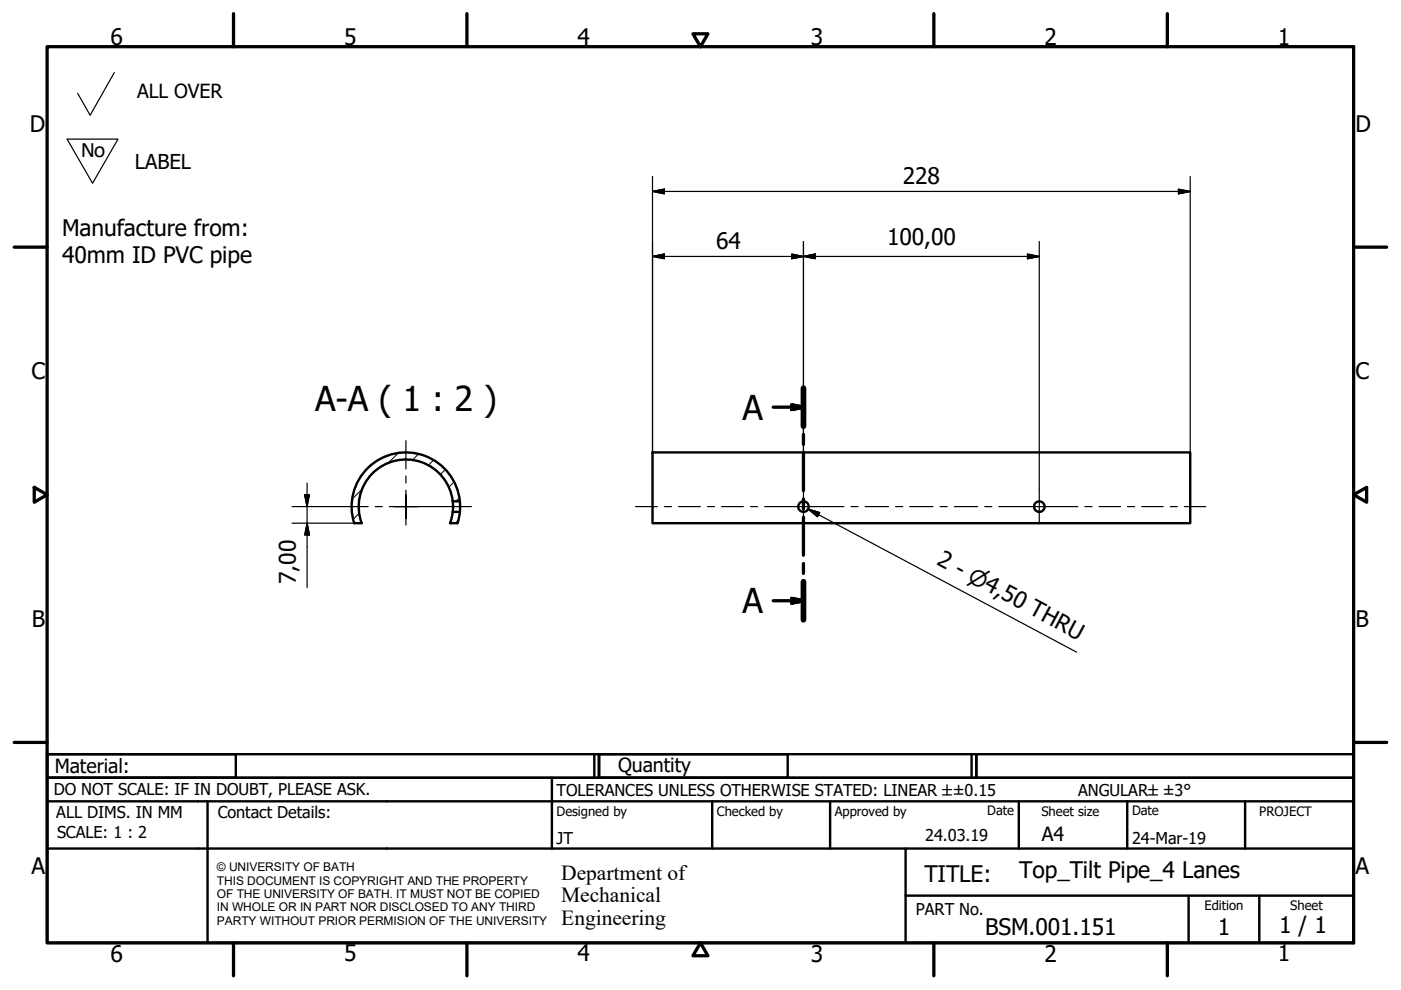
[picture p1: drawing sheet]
<svg xmlns="http://www.w3.org/2000/svg" width="297mm" height="210mm" viewBox="0 0 297 210" stroke-linecap="round" stroke-linejoin="round" font-family="sans-serif">
<!-- layer: Hatch (ISO) -->
<path d="M84.4 96.1l-2.1 2.1M88.7 96.3l-1.3 1.3M91.9 97.6l-1.1 1.1M94.4 99.6l-1.1 1M76.2 108.8l-1.3 1.3M76.8 103.7l-2.1 2.1M96.3 102.2l-1.2 1.1M97.2 110.3l-.7 .6M97.4 105.6l-.8 .7" fill="none" stroke="#000" stroke-width=".21"/>
<!-- layer: Visible (ISO) -->
<g fill="none" stroke="#000" stroke-width=".51">
<path d="M138.3 95.9h114v15h-114zM96 108.6l-.6 2.3h1.6l.5-2.3M96 106.3v2.2M96 108.5h1.5M96 106.3h1.5M97.5 106.3v2.2M97.5 106.3a11.5 11.5 0 0 0-13.8-10.1 11.5 11.5 0 0 0-8.6 14.7h1.6a10 10 0 0 1 7-13.2 10 10 0 0 1 12.3 8.6"/>
<circle cx="170.4" cy="107.4" r="1.12"/>
<circle cx="220.3" cy="107.4" r="1.12"/>
</g>
<!-- layer: Section Line (ISO) -->
<path d="M163.9 86.3h6.4M167.9 85.8l2.4 .5-2.4 .5zM170.3 82.3v8.1M170.3 92.1v2.1M170.3 96v8M170.3 105.8v2.1M170.3 109.7v8M170.3 119.5v2.1M163.9 127.4h6.4M167.9 126.9l2.4 .5-2.4 .5zM170.3 123.3v8.1" fill="none" stroke="#000" stroke-width=".7"/>
<path d="M170.3 82.3v8.1M170.3 123.3v8.1" fill="none" stroke="#000" stroke-width="1.2"/>
<path d="M167.9 86.8l2.4-.5zM167.9 85.8l2.4 .5-2.4 .5zM167.9 127.9l2.4-.5zM167.9 126.9l2.4 .5-2.4 .5z" fill="#000" stroke="#000" stroke-width=".7"/>
<!-- layer: Border (ISO) -->
<g fill="none" stroke="#000" stroke-width=".7">
<path d="M10 9.9h277v190h-277zM49.5 2.9v7M99 2.9v7M146.9 7.2h3.2l-1.6 2.7zM198 2.9v7M247.5 2.9v7M3 52.4h7M287 52.4h7M7.3 103.3l2.7 1.6-2.7 1.6zM287 104.9l2.8-1.6v3.2zM3 157.4h7M287 157.4h7"/>
<path d="M49.5 199.9v7M99 199.9v7M148.5 199.9l1.6 2.7h-3.2zM198 199.9v7M247.5 199.9v7"/>
</g>
<!-- layer: Title (ISO) -->
<g fill="none" stroke="#000" stroke-width=".51">
<path d="M10 159.9h40v5h-40zM10 159.9h117v5h-117zM126 159.9v5M127 159.9h40v5h-40zM127 159.9h80v5h-80zM206 159.9v5M207 159.9h80v5h-80zM10 169.9v-5h277v5M10 169.9h277v30h-277zM10 179.9h277M44 169.9v30M117 164.9v15"/>
<path d="M151 169.9v10M176 169.9v10M192 179.9v20M216 169.9v10M239 169.9v10M264 169.9v10M192 189.9h95M252 189.9v10M267 189.9v10"/>
</g>
<!-- layer: Sketch Geometry (ISO) -->
<path d="M24.2 15.4l-5.1 9-2.6-4.6M14.2 29.5h10.8l-5.4 9.4z" fill="none" stroke="#000" stroke-width=".25"/>
<!-- layer: Center Mark (ISO) -->
<path d="M86.1 93.4v6M72.1 107.4h6M79.5 107.4h1.5M82.5 107.4h3.6h-2.6M86.1 103.9v3.5v-2.5M86.1 109.9v-2.5v3.9M86.1 100.9v1.5M88.6 107.4h-2.5h13.8M170.3 103.8v7.3M220.3 103.8v7.3" fill="none" stroke="#000" stroke-width=".25"/>
<!-- layer: Centerline (ISO) -->
<g fill="none" stroke="#000" stroke-width=".25">
<path d="M134.7 107.4h4.7M140.9 107.4h1.5M143.9 107.4h4.6M150 107.4h1.5M153 107.4h4.6M159.1 107.4h1.5M162.1 107.4h16.8M180.4 107.4h1.5M183.4 107.4h5M189.9 107.4h1.5M192.9 107.4h4.9M199.3 107.4h1.5"/>
<path d="M202.3 107.4h5M208.8 107.4h1.5M211.8 107.4h16.7M230 107.4h1.5M233 107.4h4.6M239.1 107.4h1.5M242.1 107.4h4.5M248.1 107.4h1.5M251.1 107.4h4.6"/>
</g>
<!-- layer: Symbol (ISO) -->
<path d="M171.3 107.9l2.5 .8-.5 .9zM171.3 107.9l57 30.4" fill="none" stroke="#000" stroke-width=".25"/>
<path d="M171.3 107.9l2.5 .8zM171.3 107.9l2.5 .8-.5 .9z" fill="#000" stroke="#000" stroke-width=".25"/>
<!-- layer: Dimension (ISO) -->
<g fill="none" stroke="#000" stroke-width=".25">
<path d="M138.3 37.4v58.5M252.3 37.4v58.5M138.3 40.6l2.6-.5v1zM138.3 54.4l2.6-.5v1zM138.3 40.6h114M138.3 54.4h82M167.9 53.9l2.4 .5-2.4 .5zM170.3 54.4l2.5-.5v1zM170.3 51.2v52.6M217.8 53.9l2.5 .5-2.5 .5zM220.3 51.2v52.6M249.9 40.1l2.4 .5-2.4 .5z"/>
<path d="M61.9 110.9h13.2M61.9 107.4h10.2M64.6 104.9h1l-.5 2.5zM65.1 110.9l.5 2.5h-1zM65.1 102.4v22.2"/>
</g>
<g fill="#000" stroke="#000" stroke-width=".25">
<path d="M138.3 40.6l2.6-.5zM138.3 40.6l2.6-.5v1zM138.3 54.4l2.6-.5zM138.3 54.4l2.6-.5v1zM167.9 54.9l2.4-.5zM167.9 53.9l2.4 .5-2.4 .5zM170.3 54.4l2.5-.5zM170.3 54.4l2.5-.5v1zM217.8 54.9l2.5-.5zM217.8 53.9l2.5 .5-2.5 .5zM249.9 41.1l2.4-.5zM249.9 40.1l2.4 .5-2.4 .5z"/>
<path d="M64.6 104.9l.5 2.5zM64.6 104.9h1l-.5 2.5zM65.1 110.9l.5 2.5zM65.1 110.9l.5 2.5h-1z"/>
</g>
<g font-size="7.3">
<text x="66.8" y="87.2">A-A ( 1 : 2 )</text>
<text x="157.5" y="89">A</text>
<text x="157.5" y="130">A</text>
</g>
<g font-size="4.8">
<text x="23.4" y="9.5">6</text>
<text x="72.9" y="9.5">5</text>
<text x="122.4" y="9.5">4</text>
<text x="171.9" y="9.5">3</text>
<text x="221.4" y="9.5">2</text>
<text x="270.9" y="9.5">1</text>
<text x="6.3" y="27.9">D</text>
<text x="287.4" y="27.9">D</text>
<text x="191.4" y="39">228</text>
<text x="13.2" y="50">Manufacture from:</text>
<text x="151.8" y="52.8">64</text>
<text x="188.1" y="52">100,00</text>
<text x="13.2" y="55.8">40mm ID PVC pipe</text>
<text x="6.7" y="80.4">C</text>
<text x="287.4" y="80.4">C</text>
<text x="198.4" y="119.6" transform="rotate(28 198.4 119.6)">2 - ⌀4,50 THRU</text>
<text x="62.7" y="123.8" transform="rotate(-90 62.7 123.8)">7,00</text>
<text x="6.8" y="132.9">B</text>
<text x="287.4" y="132.9">B</text>
<text x="6.7" y="185.4">A</text>
<text x="287.4" y="185.4">A</text>
<text x="196" y="187">TITLE:</text>
<text x="216.1" y="186.2">Top_Tilt Pipe_4 Lanes</text>
<text x="271.2" y="197.9">1 / 1</text>
<text x="23.4" y="203.9">6</text>
<text x="72.9" y="203.8">5</text>
<text x="122.4" y="203.8">4</text>
<text x="171.9" y="203.9">3</text>
<text x="208.9" y="198.2">BSM.001.151</text>
<text x="221.4" y="203.9">2</text>
<text x="258.2" y="198.2">1</text>
<text x="270.9" y="203.8">1</text>
</g>
<text font-size="4.7" x="17.1" y="33.3">No</text>
<g font-size="4.6">
<text x="119" y="186.5">Department of</text>
<text x="119" y="191.3">Mechanical</text>
<text x="119" y="196">Engineering</text>
</g>
<text font-size="4.3" x="28.6" y="35.7">LABEL</text>
<g font-size="4.1">
<text x="29.1" y="20.9">ALL OVER</text>
<text x="11.6" y="163.9">Material:</text>
<text x="131" y="163.7">Quantity</text>
<text x="220.9" y="178.4">A4</text>
</g>
<g font-size="3.5">
<text x="11.4" y="168.5">DO NOT SCALE: IF IN DOUBT, PLEASE ASK.</text>
<text x="11.9" y="173.5">ALL DIMS. IN MM</text>
<text x="46.2" y="173.5">Contact Details:</text>
<text x="118" y="168.8">TOLERANCES UNLESS OTHERWISE STATED: LINEAR ±±0.15</text>
<text x="228.6" y="168.8">ANGULAR±±3°</text>
<text x="12.1" y="177.6">SCALE: 1 : 2</text>
<text x="118" y="178.9">JT</text>
<text x="196.2" y="178.3">24.03.19</text>
<text x="240" y="178.9">24-Mar-19</text>
<text x="194.2" y="194.1">PART No.</text>
</g>
<g font-size="2.8">
<text x="118" y="173">Designed by</text>
<text x="152" y="173">Checked by</text>
<text x="177" y="173">Approved by</text>
<text x="209.3" y="172.9">Date</text>
<text x="220.8" y="173">Sheet size</text>
<text x="240" y="172.9">Date</text>
<text x="267" y="172.9">PROJECT</text>
<text x="255.4" y="193">Edition</text>
<text x="273.6" y="193">Sheet</text>
</g>
<g font-size="2.5">
<text x="46" y="184.7">© UNIVERSITY OF BATH</text>
<text x="46" y="187.6">THIS DOCUMENT IS COPYRIGHT AND THE PROPERTY</text>
<text x="46" y="190.4">OF THE UNIVERSITY OF BATH. IT MUST NOT BE COPIED</text>
<text x="46" y="193.2">IN WHOLE OR IN PART NOR DISCLOSED TO ANY THIRD</text>
<text x="46" y="196.1">PARTY WITHOUT PRIOR PERMISION OF THE UNIVERSITY</text>
</g>
</svg>
